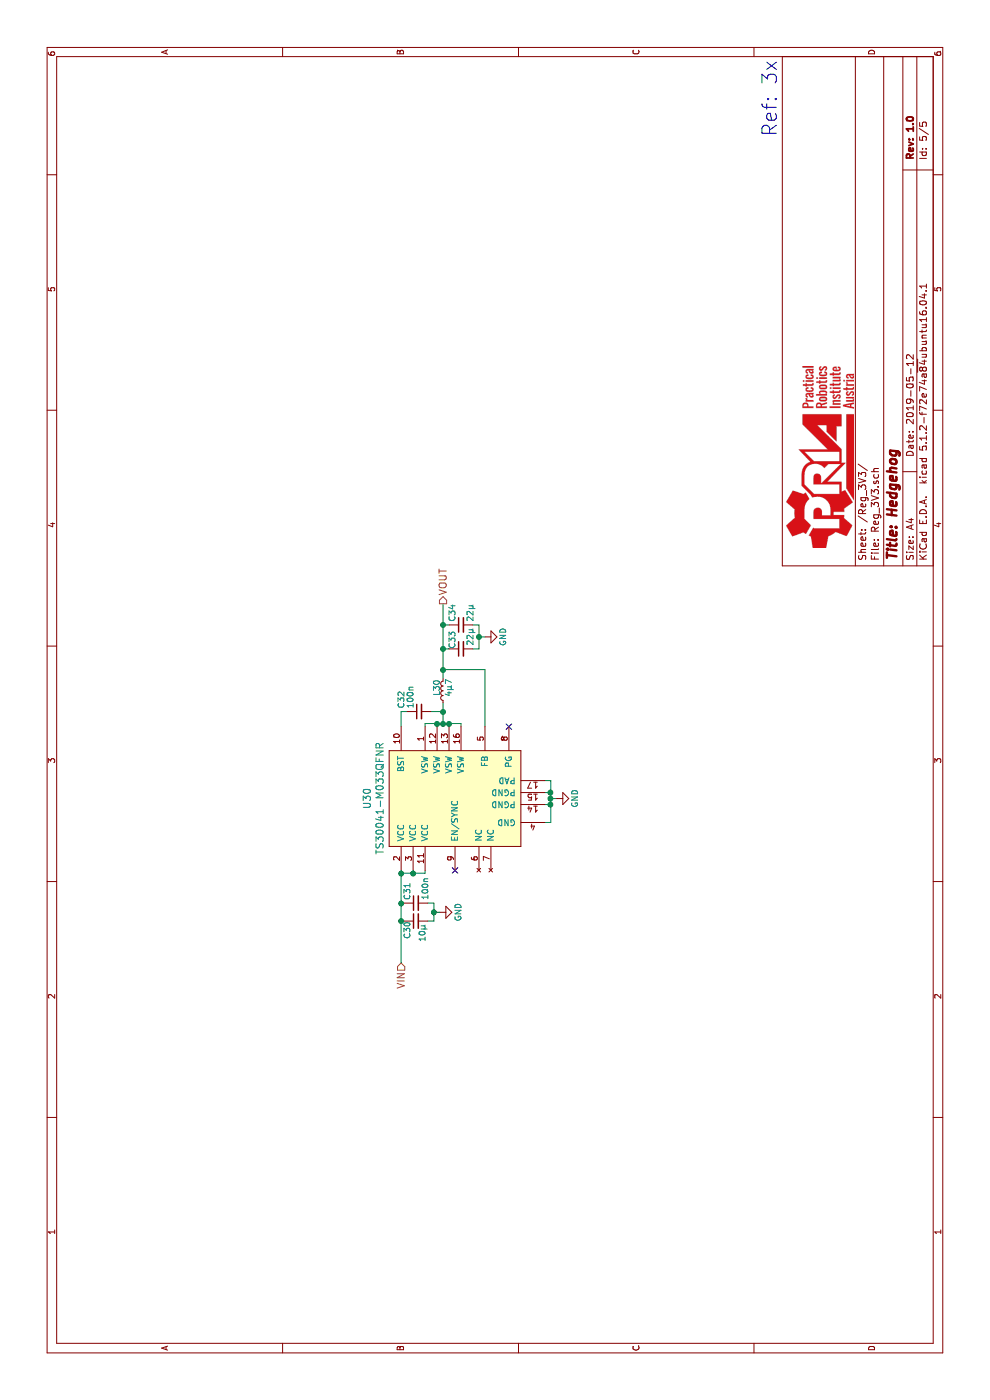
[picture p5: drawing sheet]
EESchema Schematic File Version 4
LIBS:Hedgehog-cache
EELAYER 29 0
EELAYER END
$Descr A4 11693 8268
encoding utf-8
Sheet 5 5
Title "Hedgehog"
Date "2019-05-12"
Rev "1.0"
Comp ""
Comment1 ""
Comment2 ""
Comment3 ""
Comment4 ""
$EndDescr
Text Notes 10550 6500 0    118  ~ 0
Ref: 3x
Wire Wire Line
	6375 4000 6475 4000
Wire Wire Line
	6375 4050 6375 4000
$Comp
L power:GND #PWR0103
U 1 1
P 6375 4050
F 0 "#PWR0103" H 6375 3800 50  0001 C CNN
F 1 "GND" H 6375 3900 50  0000 C CNN
F 2 "" H 6375 4050 50  0001 C CNN
F 3 "" H 6375 4050 50  0001 C CNN
	1    6375 4050
	1    0    0    -1  
$EndComp
Wire Wire Line
	6475 4000 6475 3950
Connection ~ 6375 4000
Wire Wire Line
	6275 4000 6375 4000
Wire Wire Line
	6275 3950 6275 4000
Wire Wire Line
	6475 3750 6475 3700
Wire Wire Line
	6475 3700 6275 3700
Connection ~ 6275 3700
Wire Wire Line
	6275 3750 6275 3700
Connection ~ 6475 3700
Wire Wire Line
	6650 3700 6475 3700
Wire Wire Line
	6275 3700 6100 3700
Wire Wire Line
	6100 3700 6025 3700
Connection ~ 6100 3700
Wire Wire Line
	6100 4050 6100 3700
Wire Wire Line
	5625 4050 6100 4050
Wire Wire Line
	5750 3700 5825 3700
Wire Wire Line
	5750 3600 5750 3700
Connection ~ 5750 3700
Wire Wire Line
	5650 3700 5750 3700
Wire Wire Line
	5750 3350 5625 3350
Wire Wire Line
	5750 3400 5750 3350
Connection ~ 5650 3700
Wire Wire Line
	5650 3650 5650 3700
Wire Wire Line
	5625 3650 5650 3650
Wire Wire Line
	5650 3700 5650 3750
Wire Wire Line
	5650 3750 5650 3850
Connection ~ 5650 3750
Wire Wire Line
	5625 3750 5650 3750
Wire Wire Line
	5650 3850 5625 3850
Connection ~ 5650 3650
Wire Wire Line
	5650 3550 5650 3650
Wire Wire Line
	5625 3550 5650 3550
NoConn ~ 4425 3800
NoConn ~ 5625 4250
Wire Wire Line
	5025 4650 5025 4600
$Comp
L power:GND #PWR0104
U 1 1
P 5025 4650
F 0 "#PWR0104" H 5025 4400 50  0001 C CNN
F 1 "GND" H 5025 4500 50  0000 C CNN
F 2 "" H 5025 4650 50  0001 C CNN
F 3 "" H 5025 4650 50  0001 C CNN
	1    5025 4650
	1    0    0    -1  
$EndComp
Connection ~ 5025 4600
Wire Wire Line
	4975 4600 5025 4600
Wire Wire Line
	4975 4550 4975 4600
Wire Wire Line
	5025 4600 5075 4600
Wire Wire Line
	5075 4600 5175 4600
Connection ~ 5075 4600
Wire Wire Line
	5075 4550 5075 4600
Wire Wire Line
	5175 4600 5175 4550
Connection ~ 4975 4600
Wire Wire Line
	4825 4600 4975 4600
Wire Wire Line
	4825 4550 4825 4600
Wire Wire Line
	4075 3625 4000 3625
Wire Wire Line
	4075 3675 4075 3625
$Comp
L power:GND #PWR0105
U 1 1
P 4075 3675
F 0 "#PWR0105" H 4075 3425 50  0001 C CNN
F 1 "GND" H 4075 3525 50  0000 C CNN
F 2 "" H 4075 3675 50  0001 C CNN
F 3 "" H 4075 3675 50  0001 C CNN
	1    4075 3675
	1    0    0    -1  
$EndComp
Wire Wire Line
	4000 3625 4000 3575
Connection ~ 4075 3625
Wire Wire Line
	4150 3625 4075 3625
Wire Wire Line
	4150 3575 4150 3625
Wire Wire Line
	4150 3375 4150 3350
Wire Wire Line
	4150 3350 4000 3350
Wire Wire Line
	4000 3350 3650 3350
Connection ~ 4000 3350
Wire Wire Line
	4000 3375 4000 3350
Connection ~ 4150 3350
Wire Wire Line
	4400 3350 4150 3350
Wire Wire Line
	4400 3450 4400 3550
Wire Wire Line
	4425 3450 4400 3450
Wire Wire Line
	4400 3550 4425 3550
Connection ~ 4400 3450
Wire Wire Line
	4400 3350 4400 3450
Connection ~ 4400 3350
Wire Wire Line
	4425 3350 4400 3350
$Comp
L Device:C_Small C34
U 1 1
P 6475 3850
F 0 "C34" H 6500 3925 50  0000 L CNN
F 1 "22µ" H 6500 3775 50  0000 L CNN
F 2 "Capacitor_SMD:C_0603_1608Metric" H 6475 3850 50  0001 C CNN
F 3 "" H 6475 3850 50  0001 C CNN
	1    6475 3850
	1    0    0    -1  
$EndComp
$Comp
L Device:C_Small C33
U 1 1
P 6275 3850
F 0 "C33" H 6275 3925 50  0000 L CNN
F 1 "22µ" H 6300 3775 50  0000 L CNN
F 2 "Capacitor_SMD:C_0603_1608Metric" H 6275 3850 50  0001 C CNN
F 3 "" H 6275 3850 50  0001 C CNN
	1    6275 3850
	1    0    0    -1  
$EndComp
$Comp
L Device:L_Small L30
U 1 1
P 5925 3700
F 0 "L30" V 5975 3675 50  0000 C CNN
F 1 "4µ7" V 5875 3675 50  0000 C CNN
F 2 "hedgehog_footprints:SRN4018TA-4R7M" H 5925 3700 50  0001 C CNN
F 3 "" H 5925 3700 50  0001 C CNN
	1    5925 3700
	0    -1   -1   0   
$EndComp
$Comp
L Device:C_Small C32
U 1 1
P 5750 3500
F 0 "C32" H 5775 3650 50  0000 L CNN
F 1 "100n" H 5775 3575 50  0000 L CNN
F 2 "Capacitor_SMD:C_0603_1608Metric" H 5750 3500 50  0001 C CNN
F 3 "" H 5750 3500 50  0001 C CNN
	1    5750 3500
	1    0    0    -1  
$EndComp
$Comp
L Device:C_Small C31
U 1 1
P 4150 3475
F 0 "C31" H 4175 3550 50  0000 L CNN
F 1 "100n" H 4175 3400 50  0000 L CNN
F 2 "Capacitor_SMD:C_0603_1608Metric" H 4150 3475 50  0001 C CNN
F 3 "" H 4150 3475 50  0001 C CNN
	1    4150 3475
	1    0    0    -1  
$EndComp
$Comp
L Device:C_Small C30
U 1 1
P 4000 3475
F 0 "C30" H 3850 3550 50  0000 L CNN
F 1 "10µ" H 3825 3425 50  0000 L CNN
F 2 "Capacitor_SMD:C_0603_1608Metric" H 4000 3475 50  0001 C CNN
F 3 "" H 4000 3475 50  0001 C CNN
	1    4000 3475
	1    0    0    -1  
$EndComp
Text HLabel 6650 3700 2    60   Output ~ 0
VOUT
Text HLabel 3650 3350 0    60   Input ~ 0
VIN
$Comp
L hedgehog_symbols:TS30041 U30
U 1 1
P 5025 3800
F 0 "U30" H 5025 4537 60  0000 C CNN
F 1 "TS30041-M033QFNR" H 5025 4431 60  0000 C CNN
F 2 "Package_DFN_QFN:QFN-16-1EP_3x3mm_P0.5mm_EP2.7x2.7mm_ThermalVias" H 5175 3600 60  0001 C CNN
F 3 "" H 5175 3600 60  0001 C CNN
	1    5025 3800
	1    0    0    -1  
$EndComp
$EndSCHEMATC
